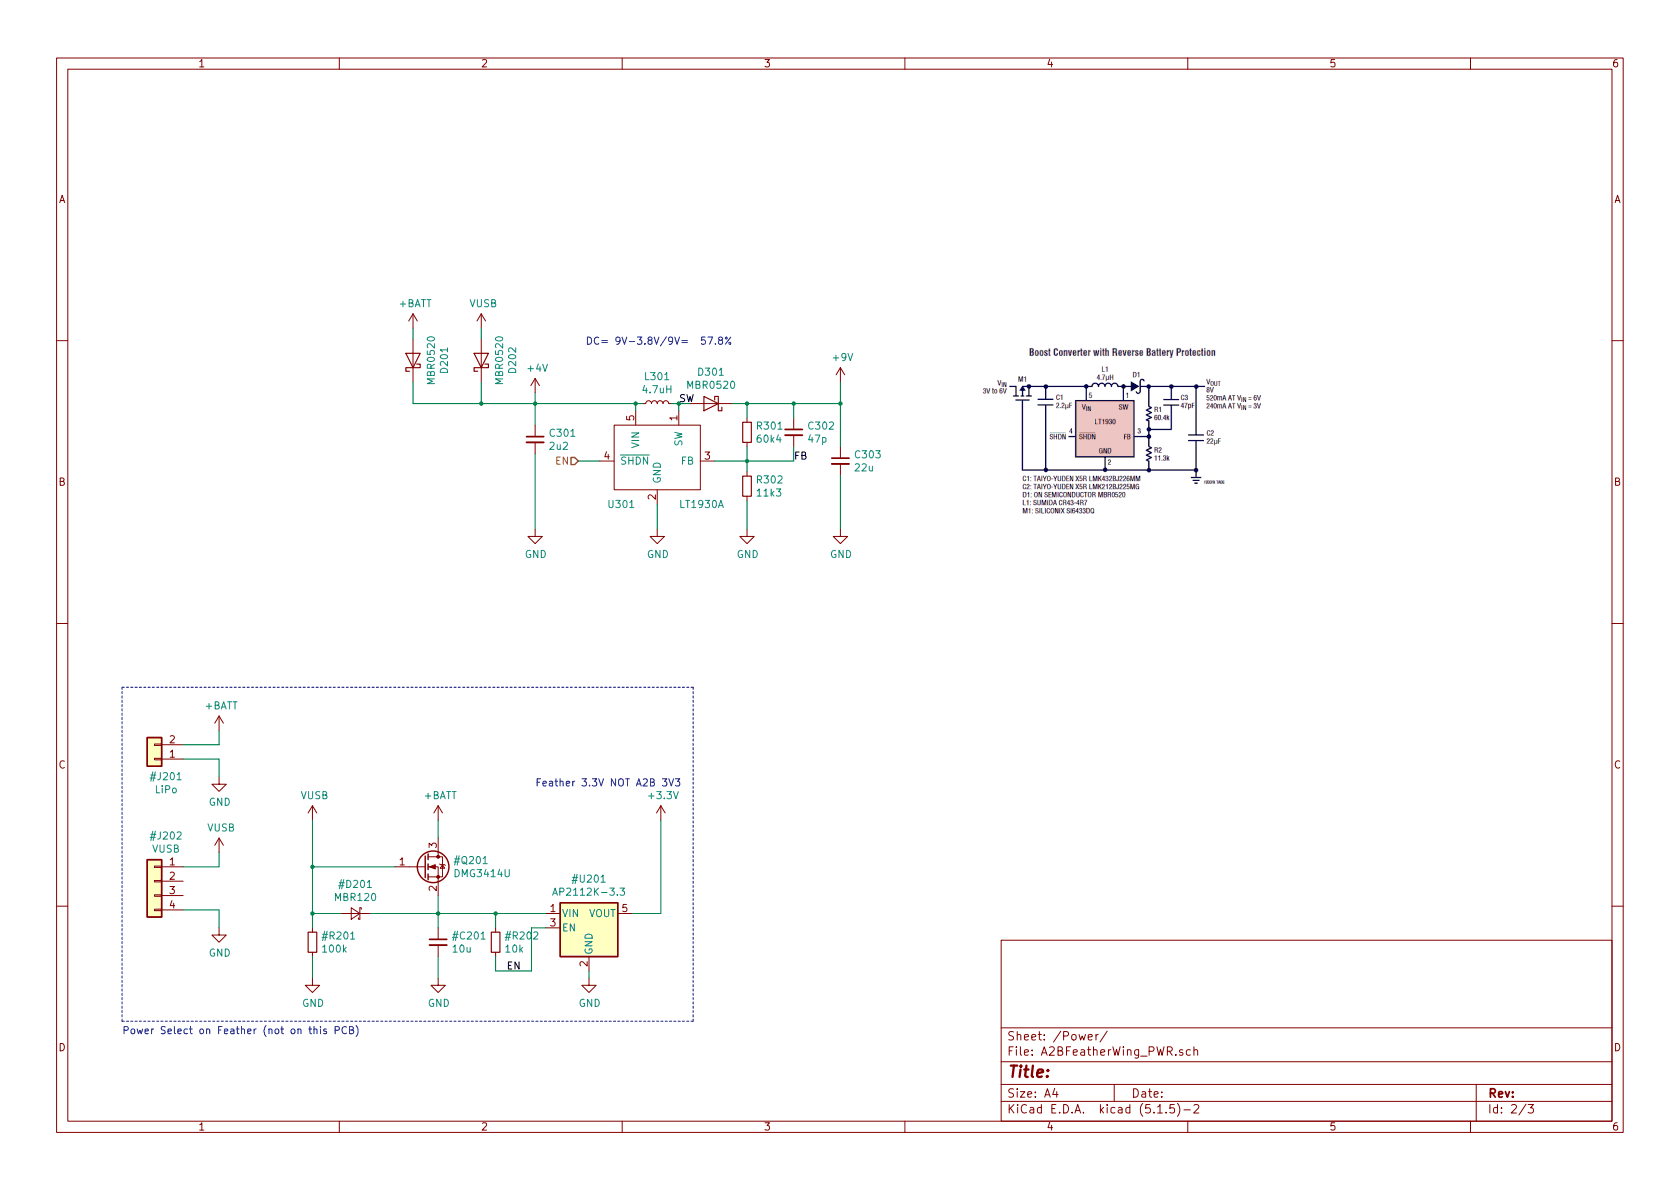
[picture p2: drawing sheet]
EESchema Schematic File Version 4
EELAYER 30 0
EELAYER END
$Descr A4 11693 8268
encoding utf-8
Sheet 2 3
Title ""
Date ""
Rev ""
Comp ""
Comment1 ""
Comment2 ""
Comment3 ""
Comment4 ""
$EndDescr
$Comp
L A2BFeatherWing-rescue:LT1930-Knochi_Analog U301
U 1 1
P 4575 2950
F 0 "U301" H 4225 2400 50  0000 L CNN
F 1 "LT1930A" H 4725 2400 50  0000 L CNN
F 2 "Package_TO_SOT_SMD:SOT-23-5" H 4575 2950 50  0001 C CNN
F 3 "https://www.analog.com/media/en/technical-documentation/data-sheets/1930f.pdf" H 4575 2950 50  0001 C CNN
	1    4575 2950
	1    0    0    -1  
$EndComp
$Comp
L Device:L_Small L301
U 1 1
P 4575 2800
F 0 "L301" V 4760 2800 50  0000 C CNN
F 1 "4.7uH" V 4669 2800 50  0000 C CNN
F 2 "A2BFeatherWing:L_Sumida_CR43_4.3x4.8x3.5mm" H 4575 2800 50  0001 C CNN
F 3 "http://products.sumida.com/products/pdf/CR43.pdf" H 4575 2800 50  0001 C CNN
F 4 "CR43NP-4R7MC" V 4575 2800 50  0001 C CNN "MPN"
F 5 "Sumida" V 4575 2800 50  0001 C CNN "Manufacturer"
	1    4575 2800
	0    -1   -1   0   
$EndComp
Text Notes 4075 2400 0    50   ~ 0
DC= 9V-3.8V/9V=  57.8%
$Comp
L Device:R_Small R301
U 1 1
P 5200 3000
F 0 "R301" H 5259 3046 50  0000 L CNN
F 1 "60k4" H 5259 2955 50  0000 L CNN
F 2 "Resistor_SMD:R_0402_1005Metric" H 5200 3000 50  0001 C CNN
F 3 "~" H 5200 3000 50  0001 C CNN
	1    5200 3000
	1    0    0    -1  
$EndComp
$Comp
L Device:R_Small R302
U 1 1
P 5200 3375
F 0 "R302" H 5259 3421 50  0000 L CNN
F 1 "11k3" H 5259 3330 50  0000 L CNN
F 2 "Resistor_SMD:R_0402_1005Metric" H 5200 3375 50  0001 C CNN
F 3 "~" H 5200 3375 50  0001 C CNN
	1    5200 3375
	1    0    0    -1  
$EndComp
$Comp
L Device:C_Small C302
U 1 1
P 5525 3000
F 0 "C302" H 5617 3046 50  0000 L CNN
F 1 "47p" H 5617 2955 50  0000 L CNN
F 2 "Capacitor_SMD:C_0402_1005Metric" H 5525 3000 50  0001 C CNN
F 3 "~" H 5525 3000 50  0001 C CNN
	1    5525 3000
	1    0    0    -1  
$EndComp
$Comp
L Device:C_Small C303
U 1 1
P 5850 3200
F 0 "C303" H 5942 3246 50  0000 L CNN
F 1 "22u" H 5942 3155 50  0000 L CNN
F 2 "Capacitor_SMD:C_1812_4532Metric" H 5850 3200 50  0001 C CNN
F 3 "~" H 5850 3200 50  0001 C CNN
	1    5850 3200
	1    0    0    -1  
$EndComp
$Comp
L Diode:MBR0520 D301
U 1 1
P 4950 2800
F 0 "D301" H 4950 2584 50  0000 C CNN
F 1 "MBR0520" H 4950 2675 50  0000 C CNN
F 2 "Diode_SMD:D_SOD-123" H 4950 2625 50  0001 C CNN
F 3 "http://www.mccsemi.com/up_pdf/MBR0520~MBR0580(SOD123).pdf" H 4950 2800 50  0001 C CNN
	1    4950 2800
	-1   0    0    1   
$EndComp
$Comp
L Device:C_Small C301
U 1 1
P 3725 3050
F 0 "C301" H 3817 3096 50  0000 L CNN
F 1 "2u2" H 3817 3005 50  0000 L CNN
F 2 "Capacitor_SMD:C_0805_2012Metric" H 3725 3050 50  0001 C CNN
F 3 "~" H 3725 3050 50  0001 C CNN
	1    3725 3050
	1    0    0    -1  
$EndComp
Wire Wire Line
	4975 3200 5200 3200
Wire Wire Line
	5200 3200 5200 3100
Wire Wire Line
	5200 3275 5200 3200
Connection ~ 5200 3200
$Comp
L power:GND #PWR0305
U 1 1
P 5200 3675
F 0 "#PWR0305" H 5200 3425 50  0001 C CNN
F 1 "GND" H 5205 3502 50  0000 C CNN
F 2 "" H 5200 3675 50  0001 C CNN
F 3 "" H 5200 3675 50  0001 C CNN
	1    5200 3675
	1    0    0    -1  
$EndComp
Wire Wire Line
	5100 2800 5200 2800
Wire Wire Line
	5200 2800 5200 2900
Wire Wire Line
	5525 2900 5525 2800
Wire Wire Line
	5525 2800 5200 2800
Connection ~ 5200 2800
Wire Wire Line
	5525 2800 5850 2800
Wire Wire Line
	5850 2800 5850 3100
Connection ~ 5525 2800
Wire Wire Line
	5525 3100 5525 3200
Wire Wire Line
	5525 3200 5200 3200
Wire Wire Line
	5200 3475 5200 3675
$Comp
L power:GND #PWR0306
U 1 1
P 5850 3675
F 0 "#PWR0306" H 5850 3425 50  0001 C CNN
F 1 "GND" H 5855 3502 50  0000 C CNN
F 2 "" H 5850 3675 50  0001 C CNN
F 3 "" H 5850 3675 50  0001 C CNN
	1    5850 3675
	1    0    0    -1  
$EndComp
Wire Wire Line
	5850 3675 5850 3300
$Comp
L power:GND #PWR0304
U 1 1
P 4575 3675
F 0 "#PWR0304" H 4575 3425 50  0001 C CNN
F 1 "GND" H 4580 3502 50  0000 C CNN
F 2 "" H 4575 3675 50  0001 C CNN
F 3 "" H 4575 3675 50  0001 C CNN
	1    4575 3675
	1    0    0    -1  
$EndComp
Wire Wire Line
	4575 3675 4575 3500
Wire Wire Line
	4725 2850 4725 2800
Wire Wire Line
	4725 2800 4800 2800
Wire Wire Line
	4675 2800 4725 2800
Connection ~ 4725 2800
Wire Wire Line
	4475 2800 4425 2800
Wire Wire Line
	4425 2800 4425 2850
Wire Wire Line
	4425 2800 3725 2800
Wire Wire Line
	3725 2800 3725 2950
$Comp
L power:GND #PWR0303
U 1 1
P 3725 3675
F 0 "#PWR0303" H 3725 3425 50  0001 C CNN
F 1 "GND" H 3730 3502 50  0000 C CNN
F 2 "" H 3725 3675 50  0001 C CNN
F 3 "" H 3725 3675 50  0001 C CNN
	1    3725 3675
	1    0    0    -1  
$EndComp
Wire Wire Line
	3725 3150 3725 3675
Connection ~ 4425 2800
Text HLabel 4025 3200 0    50   Input ~ 0
EN
Wire Wire Line
	4025 3200 4175 3200
$Comp
L power:+BATT #PWR0301
U 1 1
P 2875 2275
F 0 "#PWR0301" H 2875 2125 50  0001 C CNN
F 1 "+BATT" H 2890 2448 50  0000 C CNN
F 2 "" H 2875 2275 50  0001 C CNN
F 3 "" H 2875 2275 50  0001 C CNN
	1    2875 2275
	1    0    0    -1  
$EndComp
$Comp
L A2BFeatherWing:VUSB #PWR0302
U 1 1
P 3350 2275
F 0 "#PWR0302" H 3350 2125 50  0001 C CNN
F 1 "VUSB" H 3365 2448 50  0000 C CNN
F 2 "" H 3350 2275 50  0001 C CNN
F 3 "" H 3350 2275 50  0001 C CNN
	1    3350 2275
	1    0    0    -1  
$EndComp
$Comp
L power:+9V #PWR0136
U 1 1
P 5850 2650
F 0 "#PWR0136" H 5850 2500 50  0001 C CNN
F 1 "+9V" H 5865 2823 50  0000 C CNN
F 2 "" H 5850 2650 50  0001 C CNN
F 3 "" H 5850 2650 50  0001 C CNN
	1    5850 2650
	1    0    0    -1  
$EndComp
Wire Wire Line
	5850 2650 5850 2800
Connection ~ 5850 2800
Wire Wire Line
	2875 2275 2875 2350
Connection ~ 3725 2800
$Comp
L Connector_Generic:Conn_01x02 #J201
U 1 1
P 1075 5275
F 0 "#J201" H 993 5400 50  0000 C CNN
F 1 "LiPo" H 993 5491 50  0000 C CNN
F 2 "" H 1075 5275 50  0001 C CNN
F 3 "~" H 1075 5275 50  0001 C CNN
	1    1075 5275
	-1   0    0    1   
$EndComp
$Comp
L Connector_Generic:Conn_01x04 #J202
U 1 1
P 1075 6125
F 0 "#J202" H 993 6442 50  0000 C CNN
F 1 "VUSB" H 993 6351 50  0000 C CNN
F 2 "" H 1075 6125 50  0001 C CNN
F 3 "~" H 1075 6125 50  0001 C CNN
	1    1075 6125
	-1   0    0    -1  
$EndComp
$Comp
L A2BFeatherWing:VUSB #PWR0204
U 1 1
P 1525 5925
F 0 "#PWR0204" H 1525 5775 50  0001 C CNN
F 1 "VUSB" H 1540 6098 50  0000 C CNN
F 2 "" H 1525 5925 50  0001 C CNN
F 3 "" H 1525 5925 50  0001 C CNN
	1    1525 5925
	1    0    0    -1  
$EndComp
$Comp
L power:GND #PWR0205
U 1 1
P 1525 6450
F 0 "#PWR0205" H 1525 6200 50  0001 C CNN
F 1 "GND" H 1530 6277 50  0000 C CNN
F 2 "" H 1525 6450 50  0001 C CNN
F 3 "" H 1525 6450 50  0001 C CNN
	1    1525 6450
	1    0    0    -1  
$EndComp
Wire Wire Line
	1525 5925 1525 6025
Wire Wire Line
	1525 6025 1275 6025
Wire Wire Line
	1275 6325 1525 6325
Wire Wire Line
	1525 6325 1525 6450
$Comp
L power:+BATT #PWR0202
U 1 1
P 1525 5075
F 0 "#PWR0202" H 1525 4925 50  0001 C CNN
F 1 "+BATT" H 1540 5248 50  0000 C CNN
F 2 "" H 1525 5075 50  0001 C CNN
F 3 "" H 1525 5075 50  0001 C CNN
	1    1525 5075
	1    0    0    -1  
$EndComp
$Comp
L power:GND #PWR0203
U 1 1
P 1525 5400
F 0 "#PWR0203" H 1525 5150 50  0001 C CNN
F 1 "GND" H 1530 5227 50  0000 C CNN
F 2 "" H 1525 5400 50  0001 C CNN
F 3 "" H 1525 5400 50  0001 C CNN
	1    1525 5400
	1    0    0    -1  
$EndComp
Wire Wire Line
	1275 5175 1525 5175
Wire Wire Line
	1525 5175 1525 5075
Wire Wire Line
	1525 5400 1525 5275
Wire Wire Line
	1525 5275 1275 5275
$Comp
L Transistor_FET:DMG3414U #Q201
U 1 1
P 2950 6025
F 0 "#Q201" H 3154 6071 50  0000 L CNN
F 1 "DMG3414U" H 3154 5980 50  0000 L CNN
F 2 "Package_TO_SOT_SMD:SOT-23" H 3150 5950 50  0001 L CIN
F 3 "http://www.diodes.com/assets/Datasheets/ds31739.pdf" H 2950 6025 50  0001 L CNN
	1    2950 6025
	1    0    0    -1  
$EndComp
$Comp
L Device:D_Schottky_Small #D201
U 1 1
P 2475 6350
F 0 "#D201" H 2475 6555 50  0000 C CNN
F 1 "MBR120" H 2475 6464 50  0000 C CNN
F 2 "" V 2475 6350 50  0001 C CNN
F 3 "~" V 2475 6350 50  0001 C CNN
	1    2475 6350
	-1   0    0    -1  
$EndComp
$Comp
L Device:R_Small #R201
U 1 1
P 2175 6550
F 0 "#R201" H 2234 6596 50  0000 L CNN
F 1 "100k" H 2234 6505 50  0000 L CNN
F 2 "Resistor_SMD:R_0402_1005Metric" H 2175 6550 50  0001 C CNN
F 3 "~" H 2175 6550 50  0001 C CNN
	1    2175 6550
	1    0    0    -1  
$EndComp
$Comp
L Device:C_Small #C201
U 1 1
P 3050 6550
F 0 "#C201" H 3142 6596 50  0000 L CNN
F 1 "10u" H 3142 6505 50  0000 L CNN
F 2 "Capacitor_SMD:C_0805_2012Metric" H 3050 6550 50  0001 C CNN
F 3 "~" H 3050 6550 50  0001 C CNN
	1    3050 6550
	1    0    0    -1  
$EndComp
$Comp
L Device:R_Small #R202
U 1 1
P 3450 6550
F 0 "#R202" H 3509 6596 50  0000 L CNN
F 1 "10k" H 3509 6505 50  0000 L CNN
F 2 "Resistor_SMD:R_0402_1005Metric" H 3450 6550 50  0001 C CNN
F 3 "~" H 3450 6550 50  0001 C CNN
	1    3450 6550
	1    0    0    -1  
$EndComp
$Comp
L Regulator_Linear:AP2112K-3.3 #U201
U 1 1
P 4100 6450
F 0 "#U201" H 4100 6792 50  0000 C CNN
F 1 "AP2112K-3.3" H 4100 6701 50  0000 C CNN
F 2 "Package_TO_SOT_SMD:SOT-23-5" H 4100 6775 50  0001 C CNN
F 3 "https://www.diodes.com/assets/Datasheets/AP2112.pdf" H 4100 6550 50  0001 C CNN
	1    4100 6450
	1    0    0    -1  
$EndComp
$Comp
L power:+3.3V #PWR0211
U 1 1
P 4600 5700
F 0 "#PWR0211" H 4600 5550 50  0001 C CNN
F 1 "+3.3V" H 4615 5873 50  0000 C CNN
F 2 "" H 4600 5700 50  0001 C CNN
F 3 "" H 4600 5700 50  0001 C CNN
	1    4600 5700
	1    0    0    -1  
$EndComp
Wire Wire Line
	4400 6350 4600 6350
Wire Wire Line
	4600 6350 4600 5700
$Comp
L A2BFeatherWing:VUSB #PWR0206
U 1 1
P 2175 5700
F 0 "#PWR0206" H 2175 5550 50  0001 C CNN
F 1 "VUSB" H 2190 5873 50  0000 C CNN
F 2 "" H 2175 5700 50  0001 C CNN
F 3 "" H 2175 5700 50  0001 C CNN
	1    2175 5700
	1    0    0    -1  
$EndComp
$Comp
L power:+BATT #PWR0208
U 1 1
P 3050 5700
F 0 "#PWR0208" H 3050 5550 50  0001 C CNN
F 1 "+BATT" H 3065 5873 50  0000 C CNN
F 2 "" H 3050 5700 50  0001 C CNN
F 3 "" H 3050 5700 50  0001 C CNN
	1    3050 5700
	1    0    0    -1  
$EndComp
Wire Wire Line
	3050 5700 3050 5825
Wire Wire Line
	2175 5700 2175 6025
$Comp
L power:GND #PWR0207
U 1 1
P 2175 6800
F 0 "#PWR0207" H 2175 6550 50  0001 C CNN
F 1 "GND" H 2180 6627 50  0000 C CNN
F 2 "" H 2175 6800 50  0001 C CNN
F 3 "" H 2175 6800 50  0001 C CNN
	1    2175 6800
	1    0    0    -1  
$EndComp
$Comp
L power:GND #PWR0209
U 1 1
P 3050 6800
F 0 "#PWR0209" H 3050 6550 50  0001 C CNN
F 1 "GND" H 3055 6627 50  0000 C CNN
F 2 "" H 3050 6800 50  0001 C CNN
F 3 "" H 3050 6800 50  0001 C CNN
	1    3050 6800
	1    0    0    -1  
$EndComp
$Comp
L power:GND #PWR0210
U 1 1
P 4100 6800
F 0 "#PWR0210" H 4100 6550 50  0001 C CNN
F 1 "GND" H 4105 6627 50  0000 C CNN
F 2 "" H 4100 6800 50  0001 C CNN
F 3 "" H 4100 6800 50  0001 C CNN
	1    4100 6800
	1    0    0    -1  
$EndComp
Wire Wire Line
	4100 6800 4100 6750
Wire Wire Line
	3050 6800 3050 6650
Wire Wire Line
	3050 6450 3050 6350
Wire Wire Line
	2750 6025 2175 6025
Connection ~ 2175 6025
Wire Wire Line
	2175 6025 2175 6350
Wire Wire Line
	2175 6350 2375 6350
Connection ~ 2175 6350
Wire Wire Line
	2175 6350 2175 6450
Wire Wire Line
	2575 6350 3050 6350
Connection ~ 3050 6350
Wire Wire Line
	3050 6350 3050 6225
Wire Wire Line
	3050 6350 3450 6350
Wire Wire Line
	3450 6350 3450 6450
Wire Wire Line
	3450 6650 3450 6750
Wire Wire Line
	3450 6750 3700 6750
Wire Wire Line
	3700 6750 3700 6450
Wire Wire Line
	3700 6450 3800 6450
Text Label 3525 6750 0    50   ~ 0
EN
Wire Wire Line
	3800 6350 3450 6350
Connection ~ 3450 6350
Text Notes 3725 5475 0    50   ~ 0
Feather 3.3V NOT A2B 3V3
Wire Wire Line
	2175 6650 2175 6800
Wire Notes Line
	850  4775 4825 4775
Wire Notes Line
	4825 4775 4825 7100
Wire Notes Line
	4825 7100 850  7100
Wire Notes Line
	850  7100 850  4775
Text Notes 850  7200 0    50   ~ 0
Power Select on Feather (not on this PCB)\n
Wire Wire Line
	3350 2275 3350 2350
Wire Wire Line
	2875 2800 3350 2800
Connection ~ 3350 2800
Wire Wire Line
	3350 2800 3725 2800
$Comp
L Diode:MBR0520 D201
U 1 1
P 2875 2500
F 0 "D201" H 2875 2284 50  0000 C CNN
F 1 "MBR0520" H 2875 2375 50  0000 C CNN
F 2 "Diode_SMD:D_SOD-123" H 2875 2325 50  0001 C CNN
F 3 "http://www.mccsemi.com/up_pdf/MBR0520~MBR0580(SOD123).pdf" H 2875 2500 50  0001 C CNN
	1    2875 2500
	0    -1   -1   0   
$EndComp
Wire Wire Line
	2875 2650 2875 2800
$Comp
L Diode:MBR0520 D202
U 1 1
P 3350 2500
F 0 "D202" H 3350 2284 50  0000 C CNN
F 1 "MBR0520" H 3350 2375 50  0000 C CNN
F 2 "Diode_SMD:D_SOD-123" H 3350 2325 50  0001 C CNN
F 3 "http://www.mccsemi.com/up_pdf/MBR0520~MBR0580(SOD123).pdf" H 3350 2500 50  0001 C CNN
	1    3350 2500
	0    -1   -1   0   
$EndComp
Wire Wire Line
	3350 2650 3350 2800
$Comp
L power:+4V #PWR0139
U 1 1
P 3725 2725
F 0 "#PWR0139" H 3725 2575 50  0001 C CNN
F 1 "+4V" H 3740 2898 50  0000 C CNN
F 2 "" H 3725 2725 50  0001 C CNN
F 3 "" H 3725 2725 50  0001 C CNN
	1    3725 2725
	1    0    0    -1  
$EndComp
Wire Wire Line
	3725 2725 3725 2800
Text Label 5525 3200 0    50   ~ 0
FB
Text Label 4725 2800 0    50   ~ 0
SW
$EndSCHEMATC
